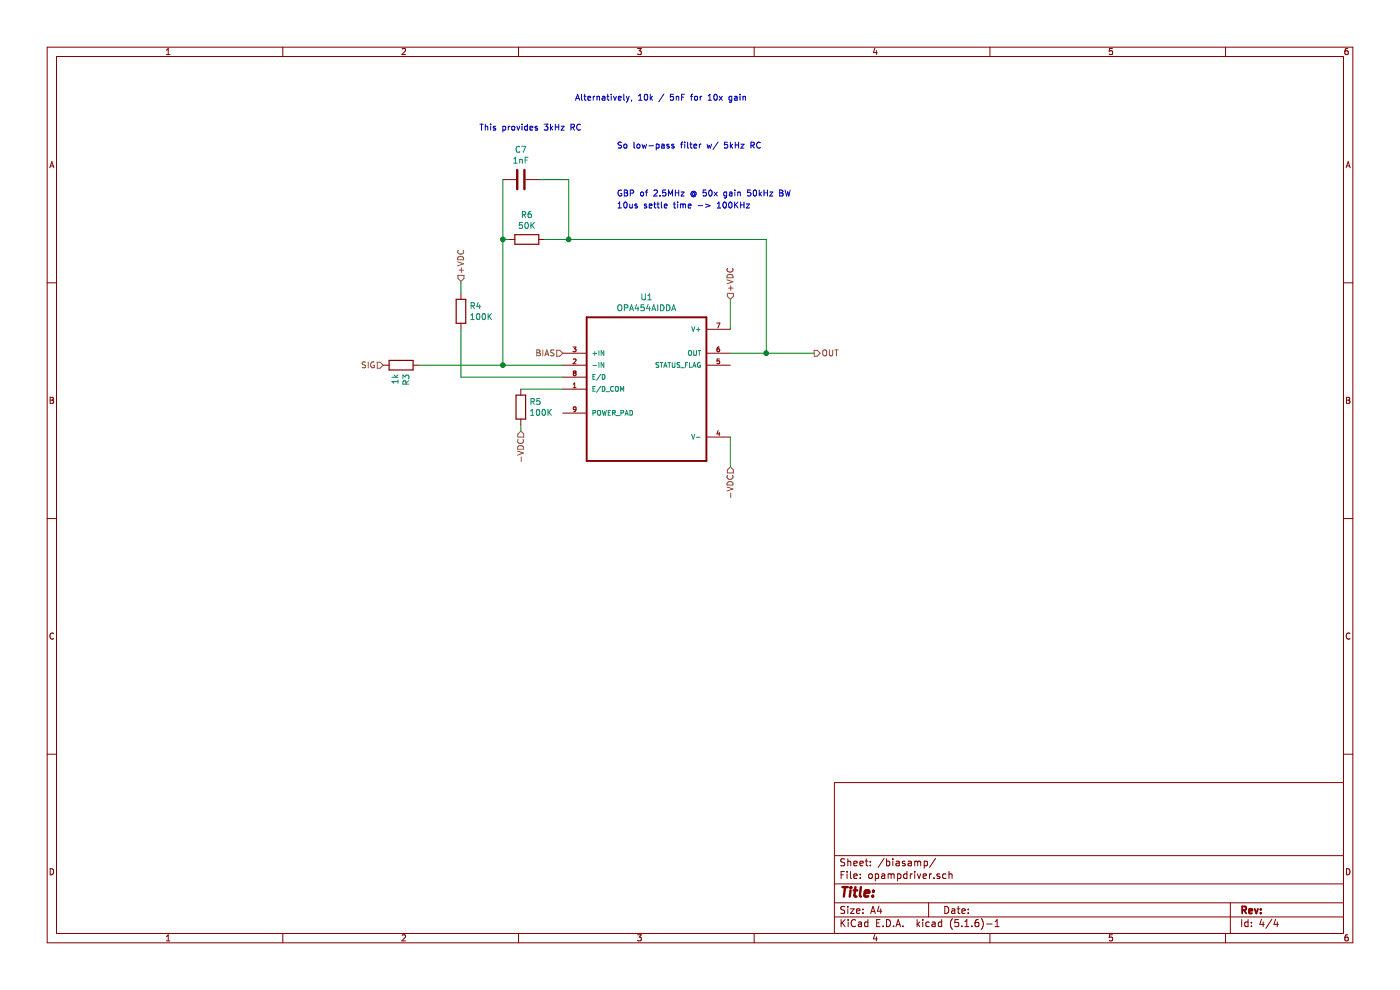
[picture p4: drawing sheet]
EESchema Schematic File Version 4
EELAYER 30 0
EELAYER END
$Descr A4 11693 8268
encoding utf-8
Sheet 4 4
Title ""
Date ""
Rev ""
Comp ""
Comment1 ""
Comment2 ""
Comment3 ""
Comment4 ""
$EndDescr
$Comp
L highvoltagedriver-rescue:OPA454AIDDA-OPA454AIDDA U3
U 1 1
P 5400 3250
AR Path="/5F766B9F/5F766E94" Ref="U3"  Part="1" 
AR Path="/5F77FFF7/5F766E94" Ref="U4"  Part="1" 
AR Path="/5F7806A5/5F766E94" Ref="U5"  Part="1" 
AR Path="/5F780C51/5F766E94" Ref="U6"  Part="1" 
AR Path="/5F7C744F/5F766E94" Ref="U1"  Part="1" 
AR Path="/5F766E94" Ref="U1"  Part="1" 
F 0 "U1" H 5400 4020 50  0000 C CNN
F 1 "OPA454AIDDA" H 5400 3929 50  0000 C CNN
F 2 "VREG_LM5017MR:NOPB" H 5400 3250 50  0001 L BNN
F 3 "" H 5400 3250 50  0001 C CNN
	1    5400 3250
	1    0    0    -1  
$EndComp
Text HLabel 6100 2500 1    50   Input ~ 0
+VDC
Text HLabel 6100 3900 3    50   Input ~ 0
-VDC
Wire Wire Line
	6100 2500 6100 2750
Wire Wire Line
	6100 3900 6100 3650
$Comp
L Device:R R1
U 1 1
P 3850 2600
AR Path="/5F766B9F/5F77303F" Ref="R1"  Part="1" 
AR Path="/5F77FFF7/5F77303F" Ref="R6"  Part="1" 
AR Path="/5F7806A5/5F77303F" Ref="R11"  Part="1" 
AR Path="/5F780C51/5F77303F" Ref="R16"  Part="1" 
AR Path="/5F7C744F/5F77303F" Ref="R4"  Part="1" 
F 0 "R4" H 3920 2646 50  0000 L CNN
F 1 "100K" H 3920 2555 50  0000 L CNN
F 2 "Resistor_SMD:R_0805_2012Metric_Pad1.15x1.40mm_HandSolder" V 3780 2600 50  0001 C CNN
F 3 "~" H 3850 2600 50  0001 C CNN
	1    3850 2600
	1    0    0    -1  
$EndComp
Wire Wire Line
	3850 2750 3850 3150
$Comp
L Device:R R3
U 1 1
P 4350 3400
AR Path="/5F766B9F/5F774C71" Ref="R3"  Part="1" 
AR Path="/5F77FFF7/5F774C71" Ref="R8"  Part="1" 
AR Path="/5F7806A5/5F774C71" Ref="R13"  Part="1" 
AR Path="/5F780C51/5F774C71" Ref="R18"  Part="1" 
AR Path="/5F7C744F/5F774C71" Ref="R5"  Part="1" 
F 0 "R5" H 4420 3446 50  0000 L CNN
F 1 "100K" H 4420 3355 50  0000 L CNN
F 2 "Resistor_SMD:R_0805_2012Metric_Pad1.15x1.40mm_HandSolder" V 4280 3400 50  0001 C CNN
F 3 "~" H 4350 3400 50  0001 C CNN
	1    4350 3400
	1    0    0    -1  
$EndComp
Wire Wire Line
	4350 3250 4700 3250
Text HLabel 3850 2350 1    50   Input ~ 0
+VDC
Text HLabel 4350 3600 3    50   Input ~ 0
-VDC
Wire Wire Line
	4350 3550 4350 3600
Wire Wire Line
	3850 2450 3850 2350
Text HLabel 4700 2950 0    50   Input ~ 0
BIAS
Wire Wire Line
	3850 3150 4700 3150
$Comp
L Device:R R4
U 1 1
P 4400 2000
AR Path="/5F766B9F/5F778502" Ref="R4"  Part="1" 
AR Path="/5F77FFF7/5F778502" Ref="R9"  Part="1" 
AR Path="/5F7806A5/5F778502" Ref="R14"  Part="1" 
AR Path="/5F780C51/5F778502" Ref="R19"  Part="1" 
AR Path="/5F7C744F/5F778502" Ref="R6"  Part="1" 
F 0 "R6" V 4193 2000 50  0000 C CNN
F 1 "50K" V 4284 2000 50  0000 C CNN
F 2 "Resistor_SMD:R_0805_2012Metric_Pad1.15x1.40mm_HandSolder" V 4330 2000 50  0001 C CNN
F 3 "~" H 4400 2000 50  0001 C CNN
	1    4400 2000
	0    1    1    0   
$EndComp
Wire Wire Line
	4200 2000 4250 2000
Wire Wire Line
	4550 2000 4750 2000
Wire Wire Line
	6400 2000 6400 2950
Wire Wire Line
	6400 2950 6100 2950
Connection ~ 6400 2950
$Comp
L Device:C C4
U 1 1
P 4350 1500
AR Path="/5F766B9F/5F77B48A" Ref="C4"  Part="1" 
AR Path="/5F77FFF7/5F77B48A" Ref="C5"  Part="1" 
AR Path="/5F7806A5/5F77B48A" Ref="C6"  Part="1" 
AR Path="/5F780C51/5F77B48A" Ref="C7"  Part="1" 
AR Path="/5F7C744F/5F77B48A" Ref="C7"  Part="1" 
F 0 "C7" V 4098 1500 50  0000 C CNN
F 1 "1nF" V 4189 1500 50  0000 C CNN
F 2 "Capacitor_SMD:C_0805_2012Metric_Pad1.15x1.40mm_HandSolder" H 4388 1350 50  0001 C CNN
F 3 "~" H 4350 1500 50  0001 C CNN
	1    4350 1500
	0    1    1    0   
$EndComp
Wire Wire Line
	4200 1500 4200 2000
Wire Wire Line
	4500 1500 4750 1500
Wire Wire Line
	4750 1500 4750 2000
Connection ~ 4750 2000
Wire Wire Line
	4750 2000 6400 2000
Text HLabel 6800 2950 2    50   Output ~ 0
OUT
Wire Wire Line
	6800 2950 6400 2950
Wire Wire Line
	4200 2000 4200 3050
Connection ~ 4200 2000
Wire Wire Line
	4200 3050 4700 3050
Connection ~ 4200 3050
Wire Wire Line
	3500 3050 4200 3050
Text HLabel 3200 3050 0    50   Input ~ 0
SIG
$Comp
L Device:R R2
U 1 1
P 3350 3050
AR Path="/5F766B9F/5F777658" Ref="R2"  Part="1" 
AR Path="/5F77FFF7/5F777658" Ref="R7"  Part="1" 
AR Path="/5F7806A5/5F777658" Ref="R12"  Part="1" 
AR Path="/5F780C51/5F777658" Ref="R17"  Part="1" 
AR Path="/5F7C744F/5F777658" Ref="R3"  Part="1" 
F 0 "R3" H 3420 3096 50  0000 L CNN
F 1 "1k" H 3420 3005 50  0000 L CNN
F 2 "Resistor_SMD:R_0805_2012Metric_Pad1.15x1.40mm_HandSolder" V 3280 3050 50  0001 C CNN
F 3 "~" H 3350 3050 50  0001 C CNN
	1    3350 3050
	0    1    1    0   
$EndComp
Text Notes 5150 1650 0    50   ~ 0
GBP of 2.5MHz @ 50x gain 50kHz BW
Text Notes 5150 1750 0    50   ~ 0
10us settle time -> 100KHz
Text Notes 5150 1250 0    50   ~ 0
So low-pass filter w/ 5kHz RC
Text Notes 4000 1100 0    50   ~ 0
This provides 3kHz RC
Text Notes 4800 850  0    50   ~ 0
Alternatively, 10k / 5nF for 10x gain
$EndSCHEMATC
